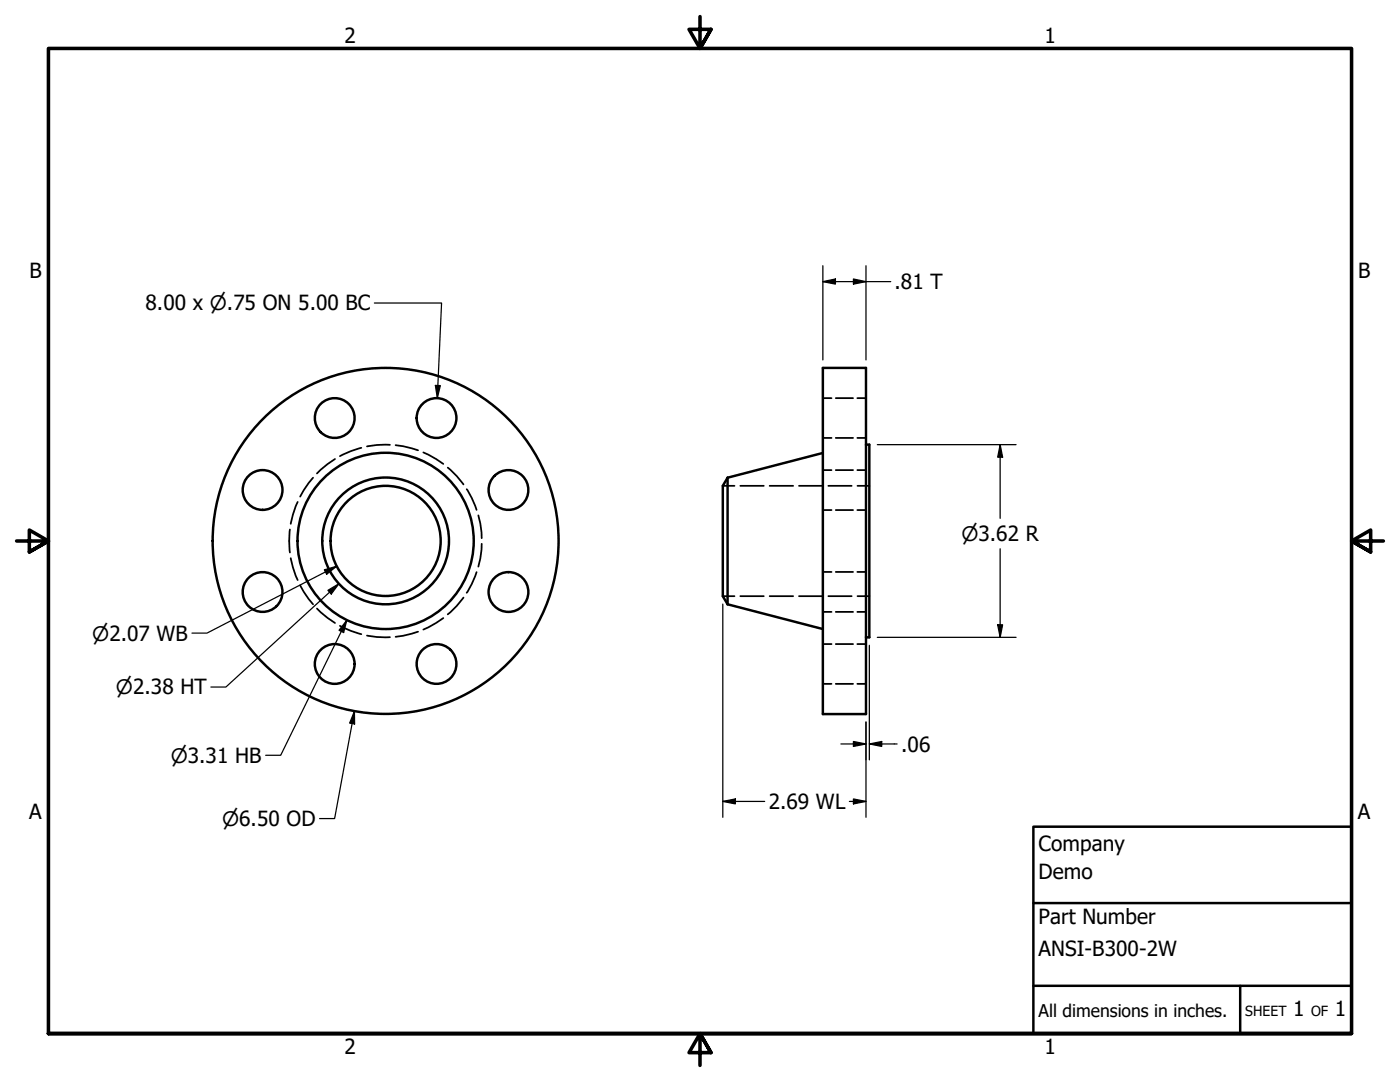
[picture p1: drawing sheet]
<svg xmlns="http://www.w3.org/2000/svg" width="279mm" height="216mm" viewBox="0 0 279 216" stroke-linecap="round" stroke-linejoin="round" font-family="sans-serif">
<!-- layer: Hidden (ANSI) -->
<g fill="none" stroke="#000" stroke-width=".35">
<path d="M164.2 79.4h1.7M166.8 79.4h3.5M171.1 79.4h1.7M62.5 95.3l-1.9 2.5-.7 1.3M66.9 91.6l-1.5 1-2.1 1.9M72.1 89.4l-2.1 .6-2.2 1M77.8 88.8a17.6 17.6 0 0 0-4.6 .3M79 88.8l1.5 .2 2.9 .9M84.5 90.3l2.6 1.3 1.4 1M89.4 93.3a17 17 0 0 1 3.1 3.4M93.1 97.6a16.1 16.1 0 0 1 2 4.1M144.3 96.9h2.3"/>
<path d="M147.7 96.9h4.7M153.6 96.9h4.7M159.5 96.9h4.6M164.2 93.8h1.7M164.2 87.4h1.7M165.3 96.9h4.7M166.8 93.8h3.5M166.8 87.4h3.5M171.1 93.8h1.7M171.1 87.4h1.7M171.1 96.9h2.4M57.9 105.7l-.2 2.2 .2 2.3"/>
<path d="M58 111.4a17.4 17.4 0 0 0 1.4 4.3M59.4 100.2a17.4 17.4 0 0 0-1.4 4.3M59.9 116.8l.7 1.3 1.9 2.5M92.5 119.2a17 17 0 0 1-3.1 3.4M95.1 114.2a16.1 16.1 0 0 1-2 4.1M95.5 102.8l.3 1.6 .3 3M96.1 108.5l-.3 3-.3 1.6M144.3 119h2.3M147.7 119h4.7M153.6 119h4.7M159.5 119h4.6M164.2 101.8h1.7"/>
<path d="M164.2 114.1h1.7M165.3 119h4.7M166.8 101.8h3.5M166.8 114.1h3.5M171.1 101.8h1.7M171.1 114.1h1.7M171.1 119h2.4M63.3 121.4l2.1 1.9 1.5 1M67.8 124.9l2.2 1 2.1 .6M73.2 126.8a17.6 17.6 0 0 0 4.6 .3M83.4 126l-2.9 .9-1.5 .2M88.5 123.3l-1.4 1-2.6 1.3"/>
<path d="M164.2 122.1h1.7M164.2 136.5h1.7M164.2 128.5h1.7M166.8 122.1h3.5M166.8 136.5h3.5M166.8 128.5h3.5M171.1 122.1h1.7M171.1 136.5h1.7M171.1 128.5h1.7"/>
</g>
<!-- layer: Visible (ANSI) -->
<g fill="none" stroke="#000" stroke-width=".49">
<path d="M164.2 73.4h8.6v69.1h-8.6zM145.2 95.3v25.3M145.2 95.3l-.9 1.6v22.1l.9 1.6M164.2 90.4l-19 4.9M172.8 88.7h.7v38.5h-.7M145.2 120.6l19 4.9"/>
<circle cx="52.4" cy="97.8" r="4"/>
<circle cx="66.8" cy="83.4" r="4"/>
<circle cx="87.1" cy="83.4" r="4"/>
<circle cx="101.5" cy="97.8" r="4"/>
<circle cx="52.4" cy="118.1" r="4"/>
<circle cx="77" cy="107.9" r="11"/>
<circle cx="77" cy="107.9" r="12.6"/>
<circle cx="77" cy="107.9" r="17.6"/>
<circle cx="77" cy="107.9" r="34.5"/>
<circle cx="101.5" cy="118.1" r="4"/>
<circle cx="66.8" cy="132.5" r="4"/>
<circle cx="87.1" cy="132.5" r="4"/>
</g>
<!-- layer: Border (ANSI) -->
<path d="M139.7 3.3v6.4l-2.2-3.8h4.4l-2.2 3.8 2.2-3.8M3.3 107.9h6.4l-3.8-2.1v4.3l3.8-2.2-3.8 2.2M276.1 107.9h-6.4l3.8-2.1v4.3l-3.8-2.2 3.8 2.2M9.7 206.2v-196.5h260v196.5h-260h260M141.9 210l-2.2-3.8 2.2 3.8h-4.4l2.2-3.8v6.4" fill="none" stroke="#000" stroke-width=".71"/>
<!-- layer: Title (ANSI) -->
<path d="M206.2 165h63.5v41.2h-63.5zM206.2 196.7h63.5M206.2 180.2h63.5M247.5 196.7v9.5" fill="none" stroke="#000" stroke-width=".49"/>
<!-- layer: Dimension (ANSI) -->
<g fill="none" stroke="#000" stroke-width=".25">
<path d="M164.2 56.2l2.5-.5v1zM164.2 56.2h13.6M164.2 53v18.8M170.3 55.7l2.5 .5-2.5 .5zM172.8 53v18.8M74.7 60.5h13.4l-.8 18.9M86.9 76.9h1l-.6 2.5zM175.1 88.7h27.7M199.6 88.7l.5 2.5h-1zM199.6 88.7v14.7M64.7 113.7l2.5-.7-2 1.6zM65.4 117.8l2.2-1.3-1.5 2z"/>
<path d="M67.2 113l-25.9 13.3h-3M67.6 116.5l-22.5 20.6h-3M199.6 109.5v17.7M69.2 123.8l-.6 2.4-.9-.4zM69.2 123.8l-13.2 26.9h-3M144.3 120.5v42.6M173.5 128.8v22.8M175.1 127.2h27.7M199.1 124.7h1l-.5 2.5zM70.7 141.9l.1 2.6-1-.2zM70.7 141.9l-3.9 21.4h-3M144.3 159.9l2.5-.5v1z"/>
<path d="M144.3 159.9h8.3M167.8 148.4h5M169.5 159.9h3.3M170.3 148l2.5 .4-2.5 .5zM170.3 159.4l2.5 .5-2.5 .5zM172.8 144.1v19M173.5 148.4l2.5-.4v.9zM173.5 148.4h5.5"/>
</g>
<g fill="#000">
<path d="M164.2 56.2l2.5-.5v1z" fill-rule="evenodd"/>
<path d="M170.3 55.7l2.5 .5-2.5 .5z" fill-rule="evenodd"/>
<path d="M86.9 76.9h1l-.6 2.5z" fill-rule="evenodd"/>
<path d="M199.6 88.7l.5 2.5h-1z" fill-rule="evenodd"/>
<path d="M64.7 113.7l2.5-.7-2 1.6z" fill-rule="evenodd"/>
<path d="M65.4 117.8l2.2-1.3-1.5 2z" fill-rule="evenodd"/>
<path d="M69.2 123.8l-.6 2.4-.9-.4z" fill-rule="evenodd"/>
<path d="M199.1 124.7h1l-.5 2.5z" fill-rule="evenodd"/>
<path d="M70.7 141.9l.1 2.6-1-.2z" fill-rule="evenodd"/>
<path d="M144.3 159.9l2.5-.5v1z" fill-rule="evenodd"/>
<path d="M170.3 148l2.5 .4-2.5 .5z" fill-rule="evenodd"/>
<path d="M173.5 148.4l2.5-.4v.9z" fill-rule="evenodd"/>
<path d="M170.3 159.4l2.5 .5-2.5 .5z" fill-rule="evenodd"/>
</g>
<g font-size="4.2">
<text x="68.7" y="8.6">2</text>
<text x="208.4" y="8.6">1</text>
<text x="5.9" y="55.5">B</text>
<text x="178.5" y="57.7">.81 T</text>
<text x="271" y="55.5">B</text>
<text x="29" y="61.9">8.00 x ⌀.75 ON 5.00 BC</text>
<text x="179.8" y="150">.06</text>
<text x="153.4" y="161.4">2.69 WL</text>
<text x="5.8" y="163.4">A</text>
<text x="271" y="163.4">A</text>
<text x="207.3" y="169.8">Company</text>
<text x="207.3" y="175.4">Demo</text>
<text x="207.3" y="184.4">Part Number</text>
<text x="207.3" y="190.7">ANSI-B300-2W</text>
<text x="258.1" y="202.8">1</text>
<text x="266.4" y="202.8">1</text>
<text x="68.7" y="210.3">2</text>
<text x="208.4" y="210.3">1</text>
</g>
<g font-size="4">
<text x="191.9" y="107.9">⌀3.62 R</text>
<text x="18.4" y="127.8">⌀2.07 WB</text>
<text x="23.1" y="138.6">⌀2.38 HT</text>
<text x="34.1" y="152.2">⌀3.31 HB</text>
<text x="44.3" y="164.8">⌀6.50 OD</text>
</g>
<text font-size="3.5" x="207.3" y="202.9">All dimensions in inches.</text>
<g font-size="2.8">
<text x="248.5" y="202.8">SHEET</text>
<text x="261.7" y="202.8">OF</text>
</g>
</svg>
